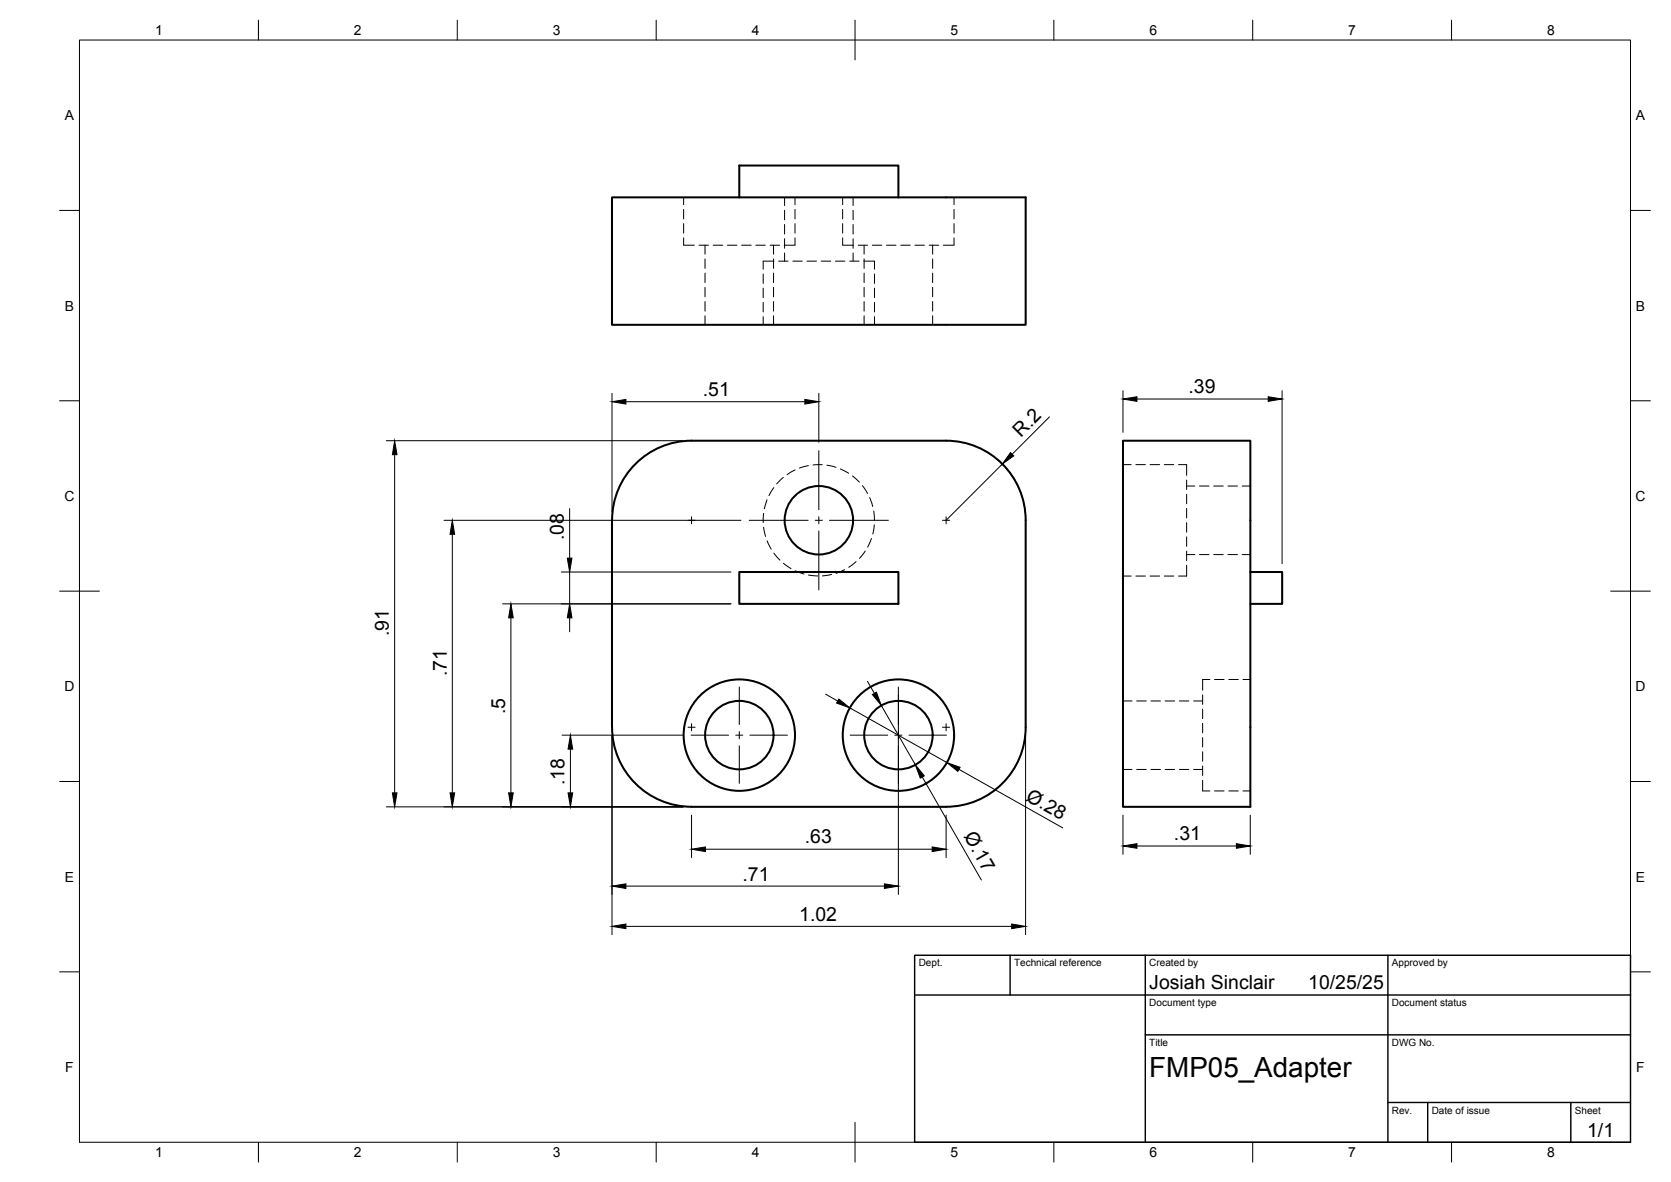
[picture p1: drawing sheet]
<svg xmlns="http://www.w3.org/2000/svg" width="420mm" height="297mm" viewBox="0 0 420 297" stroke-linecap="round" stroke-linejoin="round" font-family="sans-serif">
<!-- layer: Visible -->
<g fill="none" stroke="#000" stroke-width=".51">
<path d="M153.9 49.6h104v32h-104zM185.9 49.6v-8h40v8M237.9 110.8h-64a20 20 0 0 0-20 19.9v52.1a20 20 0 0 0 20 19.9M237.9 110.8a20 20 0 0 1 20 19.9v52.1a20 20 0 0 1-20 19.9M282.4 110.8h32v92h-32zM185.9 143.7h40v8.1h-40zM314.4 143.7h8v8.1h-8M173.9 202.8h64"/>
<circle cx="205.9" cy="130.7" r="8.6"/>
<circle cx="185.9" cy="184.7" r="14"/>
<circle cx="185.9" cy="184.7" r="8.6"/>
<circle cx="225.9" cy="184.7" r="14"/>
<circle cx="225.9" cy="184.7" r="8.6"/>
</g>
<!-- layer: Hidden -->
<g fill="none" stroke="#000" stroke-width=".25">
<path d="M171.9 59.8v1.8h2.7M171.9 49.6v1.8M171.9 52.6v2.4M171.9 56.2v2.4M197.3 49.6v2.1M197.3 52.8v2.4M197.3 56.4v2.4M197.3 60v2.4M199.9 59.8v1.8h-2.7M199.9 49.6v1.8M199.9 52.6v2.4M199.9 56.2v2.4"/>
<path d="M211.9 59.8v1.8h2.7M211.9 49.6v1.8M211.9 52.6v2.4M211.9 56.2v2.4M214.5 49.6v2.1M214.5 52.8v2.4M214.5 56.4v2.4M214.5 60v2.4M239.9 59.8v1.8h-2.7M239.9 49.6v1.8M239.9 52.6v2.4M239.9 56.2v2.4"/>
<path d="M175.8 61.6h2.3M177.3 61.6v2.3M177.3 65.1v2.3M177.3 68.6v2.4M177.3 72.2v2.4M177.3 75.8v2.4M177.3 79.4v2.2M179.3 61.6h2.4M182.9 61.6h2.4M186.5 61.6h2.4M190.1 61.6h2.3M191.9 68.9v2.3"/>
<path d="M191.9 72.4v2.4M191.9 76v2.4M191.9 79.6v2M193.6 61.6h2.4M194.5 61.6v2.3M194.5 65.1v2.3M194.5 68.6v2.4M194.5 72.2v2.4M194.5 75.8v2.4M194.5 79.4v2.2M194.6 65.6h-2.7v2.1M195.8 65.6h2.3"/>
<path d="M197.3 63.6v2M199.3 65.6h2.4M202.9 65.6h2.4M206.5 65.6h2.4M210.1 65.6h2.3M213.6 65.6h2.4M214.5 63.6v2M215.8 61.6h2.3M217.2 65.6h2.7v2.1M217.3 61.6v2.3M217.3 65.1v2.3M217.3 68.6v2.4"/>
<path d="M217.3 72.2v2.4M217.3 75.8v2.4M217.3 79.4v2.2M219.4 61.6h2.3M219.9 68.9v2.3M219.9 72.4v2.4M219.9 76v2.4M219.9 79.6v2M222.9 61.6h2.4M226.5 61.6h2.4M230.1 61.6h2.3M233.6 61.6h2.4"/>
<path d="M234.5 61.6v2.3M234.5 65.1v2.3M234.5 68.6v2.4M234.5 72.2v2.4M234.5 75.8v2.4M234.5 79.4v2.2M197 120l-1.7 1.6M199.9 118.1l-2 1.2M203.3 117l-2.3 .6M206.8 116.8h-2.4M207.9 116.9l2.3 .5M211.3 117.8l2.1 1.1"/>
<path d="M214.4 119.6l1.7 1.6M282.4 116.8h2M285.6 116.8h2.4M289.2 116.8h2.4M292.8 116.8h2.3M296.3 116.8h2.1v2.7M192 129l-.1 2.3M192 132.5l.5 2.3M192.9 125.6l-.7 2.3M192.9 135.9l1 2.1M194.6 122.5l-1.2 2.1M194.6 139l1.5 1.8"/>
<path d="M216.9 122.1l1.2 1.9M217.6 138.5l-1.5 1.8M218.7 125.1l.7 2.2M219.1 135.3l-.9 2.2M219.7 128.4l.2 2.4M219.8 131.9l-.3 2.3M298.4 120.6v2.4M298.4 124.2v2.4M298.4 127.8v2.4M298.4 131.3v2.4M298.4 134.9v2.4M298.4 138.5v2.4"/>
<path d="M298.4 122.1h2M298.4 139.4h2M301.6 122.1h2.4M301.6 139.4h2.4M305.2 122.1h2.4M305.2 139.4h2.4M308.8 122.1h2.3M308.8 139.4h2.3M312.3 122.1h2.1M312.3 139.4h2.1M197 141.5l1.9 1.4M199.9 143.4l2.2 .8"/>
<path d="M203.3 144.5l2.3 .2M209.1 144.4l-2.3 .3M212.4 143.2l-2.2 .9M215.3 141.1l-1.9 1.5M282.4 144.8h2M285.6 144.8h2.4M289.2 144.8h2.4M292.8 144.8h2.3M298.4 142.1v2.7h-2.1M282.4 176.2h2.2M285.8 176.2h2.4M289.4 176.2h2.4"/>
<path d="M293 176.2h2.4M296.5 176.2h2.4M300.1 176.2h2.3M302.4 178.2v2.4M302.4 174.6v2.4M304.2 170.8h-1.8v2.6M305.4 170.8h2.4M309 170.8h2.4M312.5 170.8h1.9M282.4 193.4h2.2M285.8 193.4h2.4M289.4 193.4h2.4"/>
<path d="M293 193.4h2.4M296.5 193.4h2.4M300.1 193.4h2.3M302.4 196.1v2.7h1.8M302.4 192.5v2.4M302.4 188.9v2.4M302.4 185.4v2.3M302.4 181.8v2.4M305.4 198.8h2.4M309 198.8h2.4M312.5 198.8h1.9"/>
</g>
<!-- layer: BORDER -->
<g fill="none" stroke="#000" stroke-width=".25">
<path d="M20 10.1h390v276.9h-390zM65 5.1v5M115 5.1v5M165 5.1v5M215 5.1v10M265 5.1v5M315 5.1v5M365 5.1v5M15 52.9h5M410 52.9h5M15 100.7h5M410 100.7h5"/>
<path d="M15 148.6h10M405 148.6h10M15 196.4h5M410 196.4h5M15 244.2h5M410 244.2h5M65 287v5M115 287v5M165 287v5M215 282.1v9.9M265 287v5M315 287v5"/>
<path d="M365 287v5"/>
</g>
<!-- layer: TITLEBLOCK -->
<path d="M230 240.1h180v46.9h-180zM230 250h180M254 240.1v9.9M288 240.1v46.9M349 240.1v46.9M288 260.1h122M349 277.1h61M359 277.1v9.9M395 277.1v9.9" fill="none" stroke="#000" stroke-width=".36"/>
<!-- layer: Smart Centers -->
<g fill="none" stroke="#000" stroke-width=".25">
<path d="M205.9 113.2v14.9M173 130.8h1.8M173.9 129.9v1.7M188.4 130.8h14.8M205 130.8h1.8M205.9 129.9v1.7M205.9 133.4v14.9M208.6 130.8h14.8M237 130.8h1.8M237.9 129.9v1.7M185.9 172.6v9.5M225.9 172.6v9.5"/>
<path d="M173 182.8h1.8M173.8 184.7h9.4M173.9 181.9v1.7M185 184.7h1.8M185.9 183.9v1.8M185.9 187.4v9.5M188.6 184.7h9.4M213.8 184.7h9.4M225 184.7h1.8M225.9 183.9v1.8M225.9 187.4v9.5M228.6 184.7h9.4"/>
<path d="M237 182.8h1.8M237.9 181.9v1.7"/>
</g>
<!-- layer: FD_Dimensions -->
<g fill="none" stroke="#000" stroke-width=".25">
<path d="M153.9 98.9v29.8M205.9 98.9v12.3M282.4 98.2v10.5M322.4 98.2v43.5M97.1 110.8h74.7M99.2 114.3v84.9M157.4 101h45M250.5 115.2a20 20 0 0 1 7.3 13.4M252 116.6l-14.1 14.2M263.9 104.8l-9.4 9.3M285.9 100.3h33M111.6 130.8h74.7"/>
<path d="M113.7 134.3v64.9M143.2 127.8v12.5M126.4 151.8h57.4M128.5 155.3v43.9M141.1 143.7h42.7M143.2 143.7v8.1M143.2 155.3v3.5M207.6 174.4l3 1.8M213.7 177.9l24.4 13.7M218.1 171.2l1.8 3.1M221.6 177.3l8.6 14.9M225.9 174.7v50.1"/>
<path d="M141.3 184.7h30.4M143.4 188.3v10.9M153.9 184.9v50M231.9 195.3l14.9 25.9M241.1 193.3l26.1 14.8M257.9 184.9v50M97.1 202.8h74.7M173.9 204.9v10.6M177.4 213.4h57M237.9 204.9v10.6M282.4 204.9v9.8M285.9 212.6h25"/>
<path d="M314.4 204.9v9.8M157.4 232.8h97M157.4 222.7h65"/>
</g>
<g fill="#000" stroke="#000" stroke-width=".25">
<path d="M282.4 100.3l3.5-.6v1.2zM318.9 99.7l3.5 .6-3.5 .6zM99.2 110.8l.6 3.5h-1.1zM153.9 101l3.5-.6v1.1zM202.4 100.4l3.5 .6-3.5 .5zM254.1 113.7l.8 .9-2.9 2zM113.7 130.8l.6 3.5h-1.1zM128.5 151.8l.6 3.5h-1.2zM143.2 151.8l.6 3.5h-1.2zM142.6 140.3h1.2l-.6 3.4zM210.9 175.7l2.8 2.2-3.3-1.2zM219.4 174.5l1-.5 1.2 3.3z"/>
<path d="M98.7 199.2h1.1l-.6 3.6zM113.2 199.2h1.1l-.6 3.6zM127.9 199.2h1.2l-.6 3.6zM142.8 199.2h1.2l-.6 3.6zM143.4 184.7l.6 3.6h-1.2zM230.2 192.2l2.2 2.8-1 .5zM238.1 191.6l3.3 1.2-.6 1.1zM173.9 213.4l3.5-.6v1.2zM234.4 212.8l3.5 .6-3.5 .6zM282.4 212.6l3.5-.6v1.2zM310.9 212l3.5 .6-3.5 .6zM153.9 232.8l3.5-.6v1.2z"/>
<path d="M153.9 222.7l3.5-.6v1.2zM222.4 222.1l3.5 .6-3.5 .6zM254.4 232.2l3.5 .6-3.5 .6z"/>
</g>
<text font-size="7" x="289" y="270.6">FMP05_Adapter</text>
<g font-size="4.9">
<text x="176.7" y="99.5">.51</text>
<text x="298.9" y="98.8">.39</text>
<text x="256.7" y="110" transform="rotate(-45 256.7 110)">R.2</text>
<text x="141.8" y="135.8" transform="rotate(-90 141.8 135.8)">.08</text>
<text x="97.8" y="159.9" transform="rotate(-90 97.8 159.9)">.91</text>
<text x="112.3" y="169.9" transform="rotate(-90 112.3 169.9)">.71</text>
<text x="127" y="179.4" transform="rotate(-90 127 179.4)">.5</text>
<text x="142" y="197.3" transform="rotate(-90 142 197.3)">.18</text>
<text x="257.7" y="200.9" transform="rotate(29 257.7 200.9)">Ø.28</text>
<text x="202.4" y="211.9">.63</text>
<text x="242.2" y="210.2" transform="rotate(60 242.2 210.2)">Ø.17</text>
<text x="295.2" y="211.1">.31</text>
<text x="186.7" y="221.3">.71</text>
<text x="201" y="231.3">1.02</text>
<text x="289" y="248.5">Josiah Sinclair</text>
<text x="329" y="248.5">10/25/25</text>
<text x="399.1" y="285.7">1/1</text>
</g>
<g font-size="3.5">
<text x="39" y="8.8">1</text>
<text x="89" y="8.8">2</text>
<text x="139" y="8.8">3</text>
<text x="189" y="8.8">4</text>
<text x="239" y="8.8">5</text>
<text x="289" y="8.8">6</text>
<text x="339" y="8.8">7</text>
<text x="389" y="8.8">8</text>
<text x="16.3" y="30.2">A</text>
<text x="411.3" y="30.2">A</text>
<text x="16.3" y="78">B</text>
<text x="411.3" y="78">B</text>
<text x="16.2" y="125.9">C</text>
<text x="411.2" y="125.9">C</text>
<text x="16.2" y="173.7">D</text>
<text x="411.2" y="173.7">D</text>
<text x="16.3" y="221.6">E</text>
<text x="411.3" y="221.6">E</text>
<text x="16.4" y="269.4">F</text>
<text x="411.4" y="269.4">F</text>
<text x="39" y="290.8">1</text>
<text x="89" y="290.8">2</text>
<text x="139" y="290.8">3</text>
<text x="189" y="290.8">4</text>
<text x="239" y="290.8">5</text>
<text x="289" y="290.8">6</text>
<text x="339" y="290.8">7</text>
<text x="389" y="290.8">8</text>
</g>
<g font-size="2.5">
<text x="231" y="242.9">Dept.</text>
<text x="255" y="242.9">Technical reference</text>
<text x="289" y="242.9">Created by</text>
<text x="350" y="242.9">Approved by</text>
<text x="289" y="252.8">Document type</text>
<text x="350" y="252.8">Document status</text>
<text x="289" y="262.9">Title</text>
<text x="350" y="262.9">DWG No.</text>
<text x="350" y="279.9">Rev.</text>
<text x="360" y="279.9">Date of issue</text>
<text x="396" y="279.9">Sheet</text>
</g>
</svg>
